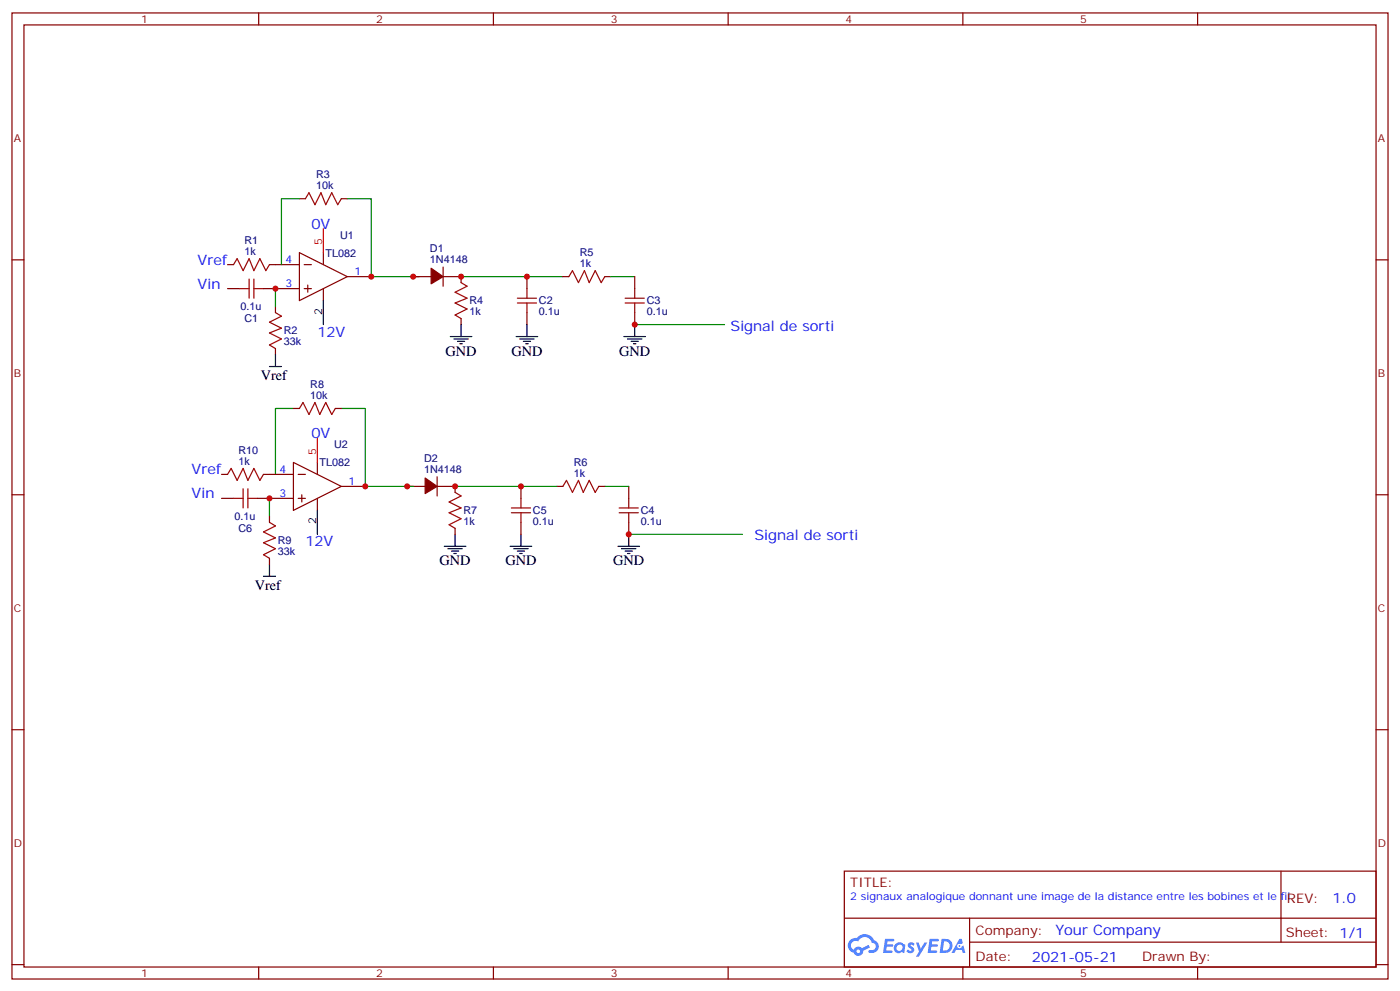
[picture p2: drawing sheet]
<svg xmlns="http://www.w3.org/2000/svg" width="412mm" height="292mm" viewBox="0 0 412 292" stroke-linecap="round" stroke-linejoin="round" font-family="sans-serif">
<g fill="none" stroke="#870000" stroke-width=".35">
<path d="M3.5 3.8h405.4v284.3h-405.4zM7.1 7.3h398.2v277.3h-398.2zM76.2 3.8v3.5M145.3 3.8v3.5M214.5 3.8v3.5M283.6 3.8v3.5M352.8 3.8v3.5M3.5 76.5h3.6M405.3 76.5h3.6M3.5 145.6h3.6M405.3 145.6h3.6M3.5 214.8h3.6"/>
<path d="M405.3 214.8h3.6M248.7 256.4h156.6v28.2h-156.6zM377.3 256.4v20.9M248.7 270.2h156.5M285.6 277.3h119.6M285.6 270.2v14.2M3.5 283.9h3.6M76.2 284.6v3.5M145.3 284.6v3.5M214.5 284.6v3.5M283.6 284.6v3.5M352.8 284.6v3.5"/>
<path d="M405.3 283.9h3.6"/>
</g>
<g fill="#5487ff">
<path d="M267.7 277.6a1.22 1.22 0 0 1 1.7 .2l-.4 .6a.47 .47 0 0 0-.3-.4 .47 .47 0 0 0-.5 .2l.1 .2a1.14 1.14 0 0 1 .8 1.8 1.14 1.14 0 0 1-1.9 0l-.2-.2 .5-.6 .7 .5a.29 .29 0 0 0 .3-.3 .29 .29 0 0 0-.2-.3 1.04 1.04 0 0 1-.6-1.7z"/>
<path d="M260.7 276.3h2.4l.3 .2-.2 .5-1.8 .1-.1 .8h1.5l.3 .4-.3 .4h-1.6l-.2 1.1h1.7l.2 .3-.2 .3-2.6 .1z"/>
<path d="M273.8 276.3h2.4l.3 .2-.1 .5-1.8 .1-.2 .8h1.6l.3 .4-.4 .4h-1.6l-.1 1.1h1.7l.2 .3-.2 .3-2.6 .1z"/>
<path d="M282.6 276.3h.7l.3 1.3-.6 .3a.69 .69 0 0 0-1 .3 .69 .69 0 0 0 .4 .9 .69 .69 0 0 0 .9-.6l.5-.2 .6 2.2h-.8l-.2-.9h-1.8l-.5 .9h-.8z"/>
<path d="M269.8 277.4h.8l.6 1.8 1.1-1.8h.9l-2.6 4.2h-.8l.9-1.5z"/>
<path d="M277.4 276.3l-.6 4.2h1.3a2.11 2.11 0 0 0 2.5-2.1 2.11 2.11 0 0 0-2.5-2.1zM278.1 277.1a1.39 1.39 0 0 1 1.7 1.4 1.39 1.39 0 0 1-1.8 1.3h-.3z"/>
<path d="M263.7 277.9a1.54 1.54 0 0 0-.1 2.2 1.54 1.54 0 0 0 2.2 .1l.6 .3 .3-2.3-.2-.3h-.4a1.49 1.49 0 0 0-2.4 0zM264 278.9a.94 .94 0 0 1 1.8 0 .94 .94 0 0 1-1.8 0z"/>
<path d="M250.4 276.7a2.18 2.18 0 0 0 1.1 3.7 1.44 1.44 0 0 0 1.6 .9 1.44 1.44 0 0 0 1.2-1.4l2-1.1-.5-.7-1.9 1a1.47 1.47 0 0 0-2.4 .4 1.39 1.39 0 0 1-.7-1.9 1.39 1.39 0 0 1 2-.5 2.12 2.12 0 0 1 2.2-1.3 2.12 2.12 0 0 1 1.9 1.7 1.14 1.14 0 0 1 1.1 1.4 1.14 1.14 0 0 1-1.7 .7 .43 .43 0 0 0-.5 .4 .43 .43 0 0 0 .4 .5 1.98 1.98 0 0 0 2.5-1.2 1.98 1.98 0 0 0-1.2-2.6 3.1 3.1 0 0 0-5.3-.6l-.9 .1zM252.3 280a.55 .55 0 0 1 1.1 0 .55 .55 0 0 1-1.1 0z"/>
<circle cx="282.6" cy="278.4" r=".26"/>
</g>
<g fill="none" stroke="#870000" stroke-width=".35">
<path d="M88.2 58.5h1.8M100.5 58.5h1.8M67 77.9h1.8M79.4 77.9h8.8M88.2 74.4l14.1 7-14.1 7.1zM89.6 77.9h2.1M95.2 74.4v3.5M130.5 78.6v5.6M67 84.9h3.6M77.6 84.9h10.6M81.1 90.2v1.8M89.6 84.9h2.1"/>
<path d="M90.7 83.9v2.1M95.2 84.9v3.6M102.3 81.4h7.1M121.7 81.4h5.3M130.5 81.4h5.3v1.8M135.8 93.8v1.7M155.2 81.4v3.5M155.2 92v3.5M165.8 81.4h1.8M178.2 81.4h1.7M187 81.4v3.5M187 92v3.5"/>
<path d="M81.1 102.6v1.8M65.3 139.6h1.7M77.6 139.6h8.8M86.4 136.1l14.1 7.1-14.1 7zM86.4 120.2h1.8M87.8 139.6h2.2M93.5 136.1v3.5M98.8 120.2h1.7M65.3 146.7h3.5M75.8 146.7h10.6M79.4 152v1.7M87.8 146.7h2.2"/>
<path d="M88.9 145.6v2.1M93.5 146.7v3.5M100.5 143.2h7.1M119.9 143.2h5.3M128.8 143.2h5.3v1.7M128.8 140.3v5.7M134.1 155.5v1.8M153.5 143.2v3.5M153.5 153.7v3.6M164 143.2h1.8M176.4 143.2h1.8M185.2 143.2v3.5"/>
<path d="M185.2 153.7v3.6M79.4 164.3v1.8"/>
</g>
<g fill="none" stroke="#000" stroke-width=".35">
<path d="M95.2 88.5v7M132.6 99.1h6.4M133.7 99.8h4.2M135.8 95.5v3.6M152 99.1h6.4M153.1 99.8h4.2M155.2 95.5v3.6M183.8 99.1h6.3M184.9 99.8h4.2M187 95.5v3.6M79.4 107.9h3.5M81.1 104.4v3.5"/>
<path d="M134.8 100.5h2.1M135.5 101.2h.7M154.2 100.5h2.1M154.9 101.2h.7M185.9 100.5h2.1M186.6 101.2h.7M93.5 150.2v7.1M134.1 157.3v3.5M153.5 157.3v3.5M185.2 157.3v3.5M77.6 169.6h3.5M79.4 166.1v3.5"/>
<path d="M130.9 160.8h6.3M131.9 161.5h4.3M133 162.2h2.1M133.7 162.9h.7M150.3 160.8h6.3M151.3 161.5h4.3M152.4 162.2h2.1M153.1 162.9h.7M182 160.8h6.4M183.1 161.5h4.2M184.1 162.2h2.2M184.9 162.9h.7"/>
</g>
<path d="M95.2 67.3v7.1M93.5 129v7.1" fill="none" stroke="#f00" stroke-width=".35"/>
<g fill="none" stroke="#a10000" stroke-width=".35">
<path d="M90 58.5l1-1.8 1.8 3.6 1.7-3.6 1.5 3.6 1.7-3.6 1.8 3.6 1-1.8M68.8 77.9l1-1.8 1.8 3.6 1.8-3.6 1.4 3.6 1.8-3.6 1.7 3.6 1.1-1.8M70.6 84.9h2.8M73.4 82.1v5.7M74.8 84.9h2.8M74.8 82.1v5.7M81.1 92l1.8 1.1-3.5 1.7 3.5 1.8-3.5 1.4 3.5 1.8-3.5 1.7 1.7 1.1M135.8 83.2l1.8 1-3.5 1.8 3.5 1.8-3.5 1.4 3.5 1.7-3.5 1.8 1.7 1.1M152.4 89.2h5.6M152.4 87.8h5.6M155.2 84.9v2.9M155.2 89.2v2.8"/>
<path d="M167.6 81.4l1-1.7 1.8 3.5 1.8-3.5 1.4 3.5 1.7-3.5 1.8 3.5 1.1-1.8M184.1 89.2h5.7M184.1 87.8h5.7M187 84.9v2.9M187 89.2v2.8M67 139.6l1.1-1.7 1.7 3.5 1.8-3.5 1.4 3.5 1.8-3.5 1.8 3.5 1-1.8M88.2 120.2l1.1-1.7 1.7 3.5 1.8-3.5 1.4 3.5 1.8-3.5 1.7 3.5 1.1-1.8M68.8 146.7h2.8M71.6 143.9v5.6M73 146.7h2.8M73 143.9v5.6M79.4 153.7l1.7 1.1-3.5 1.8 3.5 1.7-3.5 1.4 3.5 1.8-3.5 1.8 1.8 1"/>
<path d="M134.1 144.9l1.7 1.1-3.5 1.7 3.5 1.8-3.5 1.4 3.5 1.8-3.5 1.7 1.8 1.1M150.6 150.9h5.7M150.6 149.5h5.7M153.5 146.7v2.8M153.5 150.9v2.8M165.8 143.2l1.1-1.8 1.7 3.5 1.8-3.5 1.4 3.5 1.8-3.5 1.7 3.5 1.1-1.7M182.4 150.9h5.6M182.4 149.5h5.6M185.2 146.7v2.8M185.2 150.9v2.8"/>
</g>
<path d="M88.2 58.5h-5.3v19.4M102.3 58.5h7.1v22.9h14.1M81.1 84.9v5.3M135.8 81.4h30M179.9 81.4h7.1M187 95.5h26.4M86.4 120.2h-5.3v19.4M100.5 120.2h7.1v23h14.1M79.4 146.7v5.3M134.1 143.2h29.9M178.2 143.2h7M185.2 157.3h33.5" fill="none" stroke="#008700" stroke-width=".35"/>
<g fill="#870000" stroke="#870000" stroke-width=".35">
<path d="M127 79l3.5 2.4-3.5 2.1z"/>
<path d="M125.2 140.7l3.6 2.5-3.6 2.1z"/>
</g>
<g fill="#c00">
<circle cx="81.1" cy="84.9" r=".88"/>
<circle cx="109.4" cy="81.4" r=".88"/>
<circle cx="121.7" cy="81.4" r=".88"/>
<circle cx="135.8" cy="81.4" r=".88"/>
<circle cx="155.2" cy="81.4" r=".88"/>
<circle cx="153.5" cy="143.2" r=".88"/>
<circle cx="134.1" cy="143.2" r=".88"/>
<circle cx="119.9" cy="143.2" r=".88"/>
<circle cx="107.6" cy="143.2" r=".88"/>
<circle cx="79.4" cy="146.7" r=".88"/>
<circle cx="185.2" cy="157.3" r=".88"/>
<circle cx="187" cy="95.5" r=".88"/>
</g>
<g font-size="4.2" fill="#00f">
<text x="91.7" y="67.3">0V</text>
<text x="58.2" y="77.9">Vref</text>
<text x="58.2" y="84.9">Vin</text>
<text x="93.5" y="99.1">12V</text>
<text x="215.2" y="97.3">Signal de sorti</text>
<text x="91.7" y="129">0V</text>
<text x="56.4" y="139.6">Vref</text>
<text x="56.4" y="146.7">Vin</text>
<text x="90" y="160.8">12V</text>
<text x="222.2" y="159">Signal de sorti</text>
<text x="392.5" y="265.7">1.0</text>
<text x="310.9" y="275.2">Your Company</text>
<text x="304" y="283">2021-05-21</text>
</g>
<g font-size="4.2">
<text x="131.2" y="104.7">GND</text>
<text x="150.6" y="104.7">GND</text>
<text x="182.4" y="104.7">GND</text>
<text x="76.8" y="111.8">Vref</text>
<text x="129.5" y="166.4">GND</text>
<text x="148.9" y="166.4">GND</text>
<text x="180.6" y="166.4">GND</text>
<text x="75.1" y="173.6">Vref</text>
</g>
<g font-size="3.9" fill="#800">
<text x="250.5" y="261">TITLE:</text>
<text x="379.1" y="265.7">REV:</text>
<text x="287.4" y="275.2">Company:</text>
<text x="378.7" y="275.8">Sheet: 1/1</text>
<text x="287.4" y="282.9">Date:</text>
<text x="336.4" y="282.9">Drawn By:</text>
</g>
<g font-size="3.2" fill="#800">
<text x="41.6" y="6.8">1</text>
<text x="110.8" y="6.8">2</text>
<text x="179.9" y="6.8">3</text>
<text x="249.1" y="6.8">4</text>
<text x="318.2" y="6.8">5</text>
<text x="4.1" y="41.9">A</text>
<text x="405.9" y="41.9">A</text>
<text x="4.1" y="111.1">B</text>
<text x="405.9" y="111.1">B</text>
<text x="4.1" y="180.2">C</text>
<text x="405.9" y="180.2">C</text>
<text x="4.1" y="249.3">D</text>
<text x="405.9" y="249.3">D</text>
<text x="41.6" y="287.6">1</text>
<text x="110.8" y="287.6">2</text>
<text x="179.9" y="287.6">3</text>
<text x="249.1" y="287.6">4</text>
<text x="318.2" y="287.6">5</text>
</g>
<g font-size="3.2" fill="#000080">
<text x="93.1" y="52.4">R3</text>
<text x="93.1" y="55.7">10k</text>
<text x="72" y="71.9">R1</text>
<text x="100.2" y="70.2">U1</text>
<text x="72" y="75.1">1k</text>
<text x="95.9" y="75.5">TL082</text>
<text x="126.7" y="74.3">D1</text>
<text x="126.7" y="77.5">1N4148</text>
<text x="170.8" y="75.4">R5</text>
<text x="170.8" y="78.6">1k</text>
<text x="138.3" y="89.6">R4</text>
<text x="158.8" y="89.6">C2</text>
<text x="190.5" y="89.6">C3</text>
<text x="70.9" y="91.4">0.1u</text>
<text x="72" y="94.9">C1</text>
<text x="138.3" y="92.8">1k</text>
<text x="158.7" y="92.8">0.1u</text>
<text x="190.5" y="92.8">0.1u</text>
<text x="83.6" y="101.6">33k</text>
<text x="83.6" y="98.4">R2</text>
<text x="91.4" y="117.4">10k</text>
<text x="91.4" y="114.2">R8</text>
<text x="98.4" y="132">U2</text>
<text x="70.2" y="136.8">1k</text>
<text x="70.2" y="133.6">R10</text>
<text x="94.1" y="137.2">TL082</text>
<text x="124.9" y="136.1">D2</text>
<text x="169" y="137.1">R6</text>
<text x="124.9" y="139.3">1N4148</text>
<text x="169" y="140.3">1k</text>
<text x="69.1" y="153.1">0.1u</text>
<text x="136.5" y="154.6">1k</text>
<text x="136.5" y="151.3">R7</text>
<text x="157" y="154.6">0.1u</text>
<text x="157" y="151.3">C5</text>
<text x="188.7" y="154.6">0.1u</text>
<text x="188.7" y="151.3">C4</text>
<text x="70.2" y="156.6">C6</text>
<text x="81.8" y="160.2">R9</text>
<text x="81.8" y="163.4">33k</text>
</g>
<g font-size="3.2" fill="#00f">
<text x="84.1" y="77.5">4</text>
<text x="104.4" y="81.1">1</text>
<text x="84.1" y="84.6">3</text>
<text x="82.3" y="139.3">4</text>
<text x="102.7" y="142.8">1</text>
<text x="82.3" y="146.3">3</text>
<text x="250.5" y="264.9">2 signaux analogique donnant une image de la distance entre les bobines et le fil</text>
</g>
<g font-size="3.2" fill="#f00">
<text x="94.9" y="72.2" transform="rotate(-90 94.9 72.2)">5</text>
<text x="93.1" y="134" transform="rotate(-90 93.1 134)">5</text>
</g>
<g font-size="3.2">
<text x="94.9" y="92.6" transform="rotate(-90 94.9 92.6)">2</text>
<text x="93.1" y="154.3" transform="rotate(-90 93.1 154.3)">2</text>
</g>
</svg>
